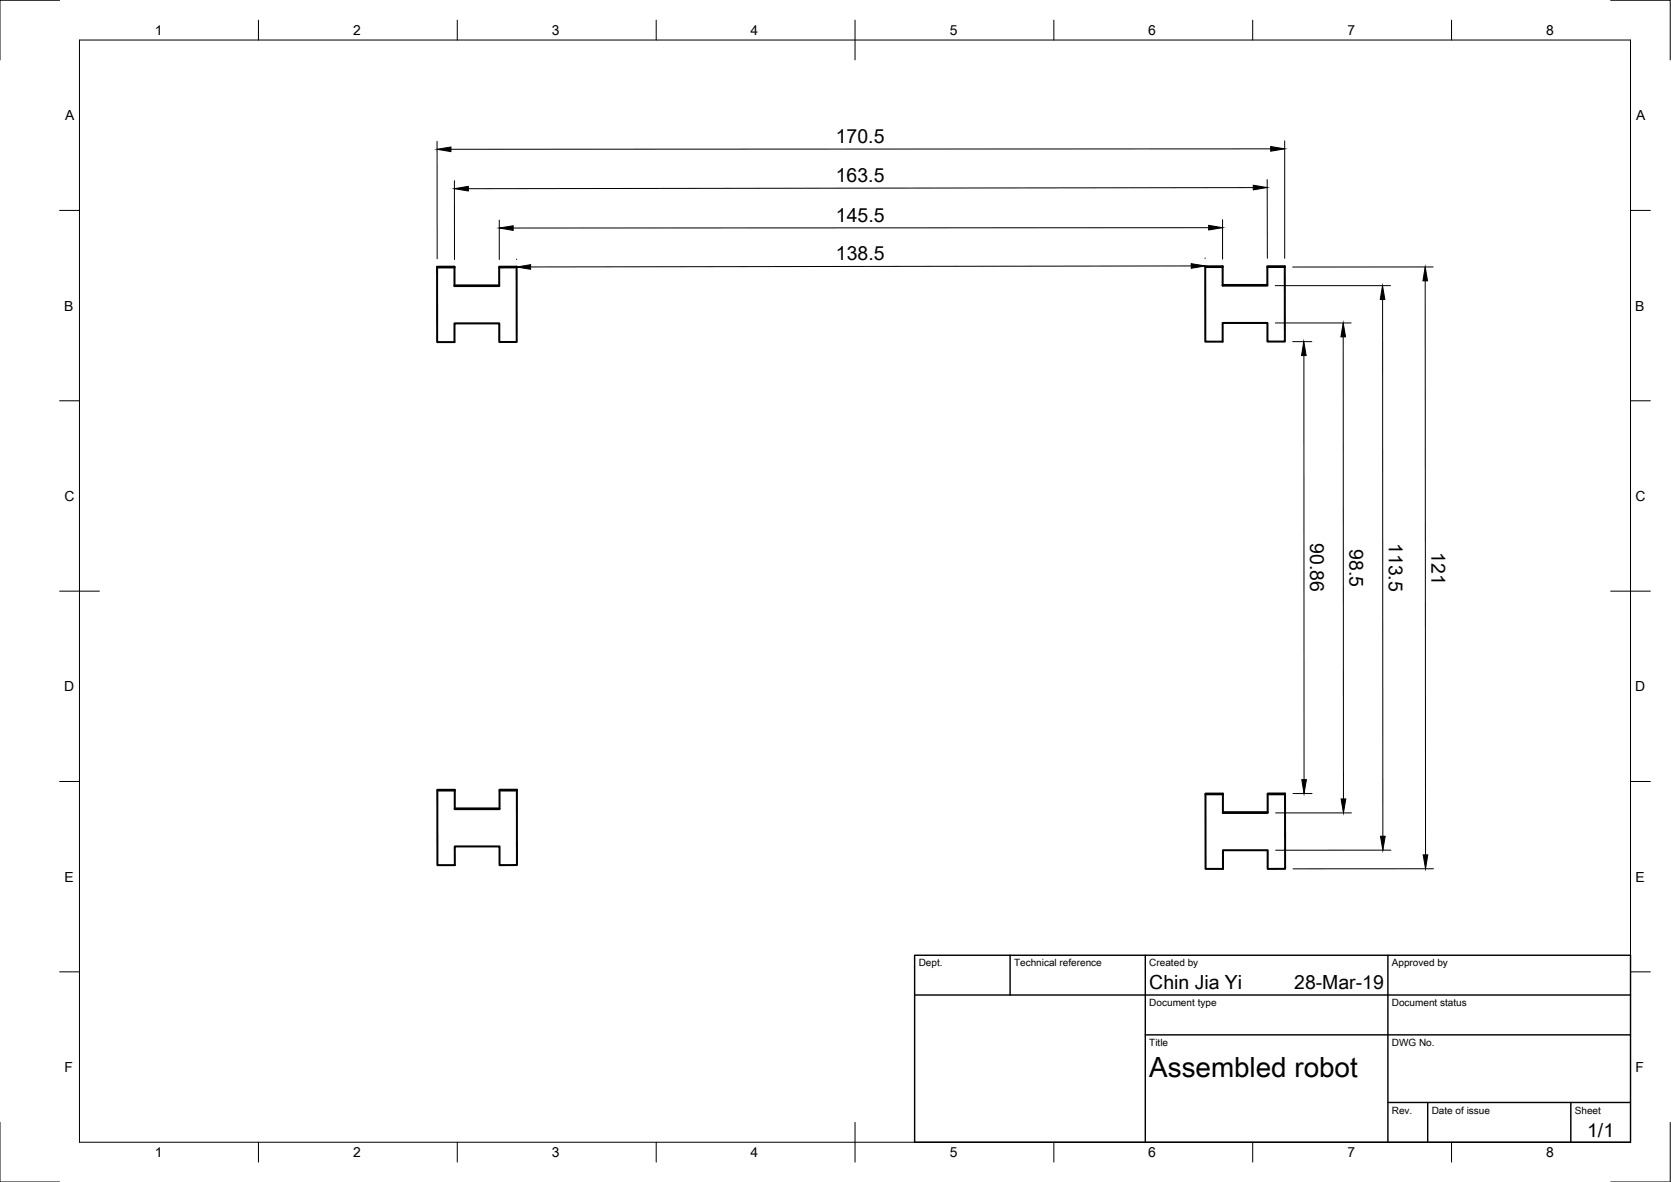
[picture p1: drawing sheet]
<svg xmlns="http://www.w3.org/2000/svg" width="420mm" height="297mm" viewBox="0 0 420 297" stroke-linecap="round" stroke-linejoin="round" font-family="sans-serif">
<!-- layer: Visible -->
<path d="M114.3 67.2v4.7h11.2v-4.9h4.4v.2h-4.4M114.3 71.7h11.2M129.9 67.2v18.7h-4.4v-4.6h-11.2v4.7h-4.4v-18.8v-.2h4.4v.2h-4.4M307.4 67.1v4.7h11.3v-4.9h4.3v.2h-4.3M307.4 71.6h11.3M323 67.1l.1 18.7h-4.4v-4.6h-11.3v4.7h-4.3l-.1-18.8v-.2h4.4v.2h-4.4M110 198.7h4.3v-.2h-4.3v18.9h4.4l-.1-4.7h11.3v4.7h4.4v-18.7M114.3 198.7v4.6h11.3v-4.8h4.4v.2h-4.4M303.1 199.6h4.4v-.2h-4.4v19h4.4v-4.7h11.2v4.7l4.4-.1v-18.7M307.5 199.6v4.7h11.2v-4.9h4.4v.2h-4.4M114.3 203.2h11.3M307.5 204.1h11.2" fill="none" stroke="#000" stroke-width=".51"/>
<!-- layer: Border -->
<g fill="none" stroke="#000" stroke-width=".25">
<path d="M15 .1h-15v15M20 10.1h390v276.9h-390zM65 5.1v5M115 5.1v5M165 5.1v5M215 5.1v10M265 5.1v5M315 5.1v5M365 5.1v5M405 .1h15v15M15 52.9h5M410 52.9h5"/>
<path d="M15 100.7h5M410 100.7h5M15 148.6h10M405 148.6h10M15 196.4h5M410 196.4h5M15 244.2h5M410 244.2h5M0 282.1v14.9h15M65 287v5M115 287v5M165 287v5"/>
<path d="M215 282.1v9.9M265 287v5M315 287v5M365 287v5M420 282.1v14.9h-15"/>
</g>
<!-- layer: TitleBlock -->
<path d="M230 240.1h180v46.9h-180zM230 250h180M254 240.1v9.9M288 240.1v46.9M349 240.1v46.9M288 260.1h122M349 277.1h61M359 277.1v9.9M395 277.1v9.9" fill="none" stroke="#000" stroke-width=".36"/>
<!-- layer: Dimensions -->
<g fill="none" stroke="#000" stroke-width=".25">
<path d="M109.9 35.5v29.5M319.5 37.4l-206.1 .1M323 35.4v29.5M114.3 45.4v19.8M125.5 55.3v9.9M303.9 57.2l-174.9 .1M307.4 55.2v9.9M315.1 47.1l-197.3 .3M318.6 45.1l.1 19.8M129.9 65.1v.1M299.5 66.8l-166.1 .3M303 64.8v.1"/>
<path d="M320.7 71.8h28.9M347.6 75.3l.1 134.8M358.4 70.6v144.2M360.3 67.1h-35.3M320.7 81.2h19M325 85.9h4.8M327.9 89.4v106.5M337.7 84.7l.1 116.1M325.1 199.4h4.8M320.7 204.3h19.1M349.7 213.6l-29 .1M360.4 218.3h-35.3"/>
</g>
<g fill="#000" stroke="#000" stroke-width=".25">
<path d="M109.9 37.5l3.5-.6v1.2zM319.5 36.8l3.5 .6-3.5 .6zM114.3 47.4l3.5-.6v1.2zM125.5 57.3l3.5-.6v1.2zM303.9 56.6l3.5 .6-3.5 .6zM315.1 46.6l3.5 .5-3.5 .6zM129.9 67.1l3.5-.6v1.2zM299.5 66.3l3.5 .5-3.5 .6zM347.6 71.8l.6 3.5h-1.2zM358.4 67.1l.5 3.5h-1.1zM327.8 85.9l.6 3.5h-1.1zM337.7 81.2l.6 3.5h-1.1z"/>
<path d="M327.3 195.9h1.2l-.6 3.5zM337.2 200.8h1.2l-.6 3.5zM347.1 210.1h1.2l-.6 3.5zM357.8 214.8h1.2l-.6 3.5z"/>
</g>
<text font-size="7" x="289" y="270.6">Assembled robot</text>
<g font-size="4.9">
<text x="210.2" y="35.9">170.5</text>
<text x="210.2" y="45.7">163.5</text>
<text x="210.2" y="55.7">145.5</text>
<text x="210.2" y="65.4">138.5</text>
<text x="329.4" y="136.5" transform="rotate(90 329.4 136.5)">90.86</text>
<text x="339.3" y="138" transform="rotate(90 339.3 138)">98.5</text>
<text x="349.2" y="136.4" transform="rotate(90 349.2 136.4)">113.5</text>
<text x="359.9" y="138.8" transform="rotate(90 359.9 138.8)">121</text>
<text x="289" y="248.5">Chin Jia Yi</text>
<text x="325.4" y="248.5">28-Mar-19</text>
<text x="399.1" y="285.7">1/1</text>
</g>
<g font-size="3.5">
<text x="39" y="8.8">1</text>
<text x="88.8" y="8.8">2</text>
<text x="138.8" y="8.8">3</text>
<text x="188.7" y="8.8">4</text>
<text x="238.8" y="8.8">5</text>
<text x="288.7" y="8.8">6</text>
<text x="338.8" y="8.8">7</text>
<text x="388.8" y="8.8">8</text>
<text x="16.4" y="30.2">A</text>
<text x="411.4" y="30.2">A</text>
<text x="16.2" y="78">B</text>
<text x="411.2" y="78">B</text>
<text x="16.2" y="125.9">C</text>
<text x="411.2" y="125.9">C</text>
<text x="16.2" y="173.7">D</text>
<text x="411.2" y="173.7">D</text>
<text x="16.2" y="221.6">E</text>
<text x="411.2" y="221.6">E</text>
<text x="16.2" y="269.4">F</text>
<text x="411.2" y="269.4">F</text>
<text x="39" y="290.8">1</text>
<text x="88.8" y="290.8">2</text>
<text x="138.8" y="290.8">3</text>
<text x="188.7" y="290.8">4</text>
<text x="238.8" y="290.8">5</text>
<text x="288.7" y="290.8">6</text>
<text x="338.8" y="290.8">7</text>
<text x="388.8" y="290.8">8</text>
</g>
<g font-size="2.5">
<text x="231" y="242.9">Dept.</text>
<text x="255" y="242.9">Technical reference</text>
<text x="289" y="242.9">Created by</text>
<text x="350" y="242.9">Approved by</text>
<text x="289" y="252.8">Document type</text>
<text x="350" y="252.8">Document status</text>
<text x="289" y="262.9">Title</text>
<text x="350" y="262.9">DWG No.</text>
<text x="350" y="279.9">Rev.</text>
<text x="360" y="279.9">Date of issue</text>
<text x="396" y="279.9">Sheet</text>
</g>
</svg>
